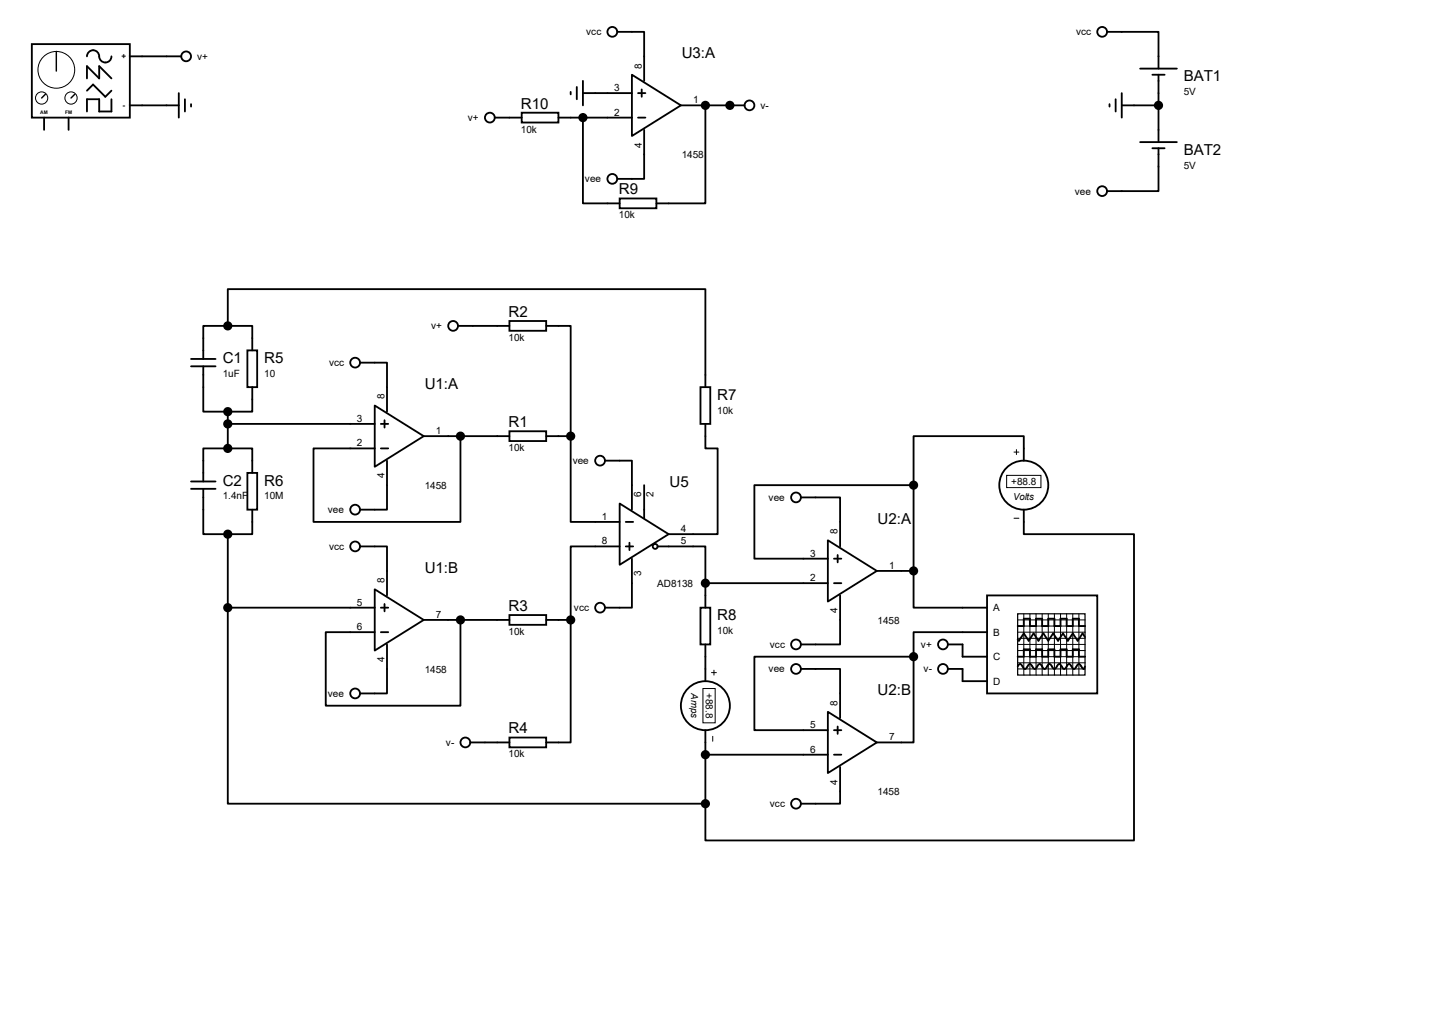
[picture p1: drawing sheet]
<svg xmlns="http://www.w3.org/2000/svg" width="297mm" height="210mm" viewBox="0 0 297 210" stroke-linecap="round" stroke-linejoin="round" font-family="sans-serif">
<g fill="none" stroke="#000" stroke-width=".38">
<path d="M6.6 9.1h20.3v15.3h-20.3zM18 11.7a1.27 1.27 0 0 1 1.3-1.3 1.27 1.27 0 0 1 1.3 1.3 1.27 1.27 0 0 0 1.2 1.3 1.27 1.27 0 0 0 1.3-1.3M18 16.3v-2.6l2.6 2.6v-2.6l2.5 2.6M18 18.8l1.3-1.3 2.5 2.6 1.3-1.3M26.9 11.7h10.7M37.1 19.3v5.1M118.4 19v.6M119.6 18v2.6M120.9 19.3h10.2M120.9 16.8v5M128 6.6h5.6v10.2M131.1 15.5l10.1 6.3-10.1 6.4z"/>
<path d="M132.3 19.3h1.6M133.1 18.5v1.6M229.6 6.6h10.7v7.6M232.7 19.3v5.1M236.5 14.2h7.6M239 15.5h2.6M240.3 15.5v14M9.1 24.4v2.5M14.2 24.4v2.5M23.1 20.6v2.5h-2.5v-2.5h-2.6v2.5M26.9 21.8h10.2M38.4 20.6v2.5"/>
<path d="M39.6 21.6v.5M102.6 24.4h5.6M108.2 23.4h7.6v2h-7.6zM115.8 24.4h15.3M120.9 24.4v17.8h7.6M132.3 24.4h1.6M133.6 26.9v10.2h-5.6M141.2 21.8h13.2M146.3 21.8v20.4h-10.2M230.1 21.6v.5M231.4 20.6v2.5M232.7 21.8h7.6"/>
<path d="M236.5 29.5h7.6M239 30.7h2.6M240.3 30.7v8.9h-10.7M128.5 41.1h7.6v2.1h-7.6zM39.6 74.4h5.1M39.6 75.9h5.1M42.2 75.9v9.4h5M47.2 67.6h5.1v5M47.2 67.6v-7.7h99.1v20.4M47.2 67.6h-5v6.8M51.3 72.6h2v7.7h-2zM74.7 75.2h5.6v10.1"/>
<path d="M95 67.6h10.7M105.7 66.5h7.6v2.1h-7.6zM113.3 67.6h5.1v22.8M39.6 99.8h5.1M47.2 93h5.1v5M47.2 93h-5v6.8M47.2 85.3v7.7M47.2 87.9h30.5M51.3 98h2v7.7h-2zM52.3 80.3v5h-5.1M77.7 84.1l10.2 6.3-10.2 6.4zM79 87.9h1.5"/>
<path d="M79 93h1.5M79.8 87.1v1.5M80.3 95.5v10.2h-5.6M87.9 90.4h17.8M95.5 90.4v17.8h-30.5v-15.2h12.7M105.7 89.4h7.6v2h-7.6zM113.3 90.4h5.1M118.4 90.4v17.8h10.1M125.5 95.5h5.6v10.2M145.3 80.3h2v7.6h-2zM146.3 87.9v5.1h2.5v17.7h-10.1M212.3 95.5v-5.1h-22.8v10.2"/>
<path d="M39.6 101.3h5.1M42.2 101.3v9.4h5M47.2 110.7v15.3M52.3 105.7v5h-5.1M74.7 113.3h5.6v10.1M128.5 104.4l10.2 6.3-10.2 6.4zM128.5 113.3h-10.1v15.2M129.8 108.2h1.5M129.8 113.3h1.5M130.6 112.5v1.5M131.1 115.8v10.2h-5.6M133.6 100.6v6.8"/>
<path d="M136.4 113.3h9.9v7.6M166.1 103.1h8.1v10.2M171.7 112l10.2 6.4-10.2 6.3zM173 115.8h1.5M173.7 115.1v1.5M181.9 118.4h7.6M189.5 118.4v7.6h15.2M189.5 100.6h-33v15.2h15.2M189.5 100.6v17.8M212.3 105.7v5h22.9v63.5h-88.9v-7.6M47.2 126v40.6h99.1M47.2 126h30.5"/>
<path d="M77.7 122.2l10.2 6.3-10.2 6.4zM79 126h1.5M79 131.1h1.5M79.8 125.2v1.5M80.3 133.6v10.2h-5.6M87.9 128.5h17.8M95.5 128.5v17.8h-27.9v-15.2h10.1M105.7 127.5h7.6v2h-7.6zM113.3 128.5h5.1M118.4 128.5v25.4h-5.1M145.3 126h2v7.6h-2zM146.3 120.9v5.1"/>
<path d="M146.3 133.6v7.6M146.3 120.9h25.4M166.1 138.7h8.1v10.1M173 120.9h1.5M174.2 123.4v10.2h-8.1M189.5 136.1v17.8h-7.6M189.5 136.1h-33v15.3h15.2M196.6 133.6h3v2.5h5.1M196.6 138.7h3v2.5h5.1M204.7 123.4h22.9v20.4h-22.9zM204.7 131.1h-15.2v5M211.1 138.2l.5-.5 1 1 1-1 1 1 1-1 1.1 1 1-1 1 1 1-1 1 1 1-1 1.1 1 1-1 1 1 .2-.5"/>
<path d="M211.1 129.8h1.2v-1.5h1.3v1.5h1.3v-1.5h1.3v1.5h1.2v-1.5h1.3v1.5h1.3v-1.5h1.2v1.5h1.3v-1.5h1.3v1.5h1.2M211.1 136.1h1.2v-1.5h1.3v1.5h1.3v-1.5h1.3v1.5h1.2v-1.5h1.3v1.5h1.3v-1.5h1.2v1.5h1.3v-1.5h1.3v1.5h1.2M225 132.1l-.5-.8-1 1.5-1-1.5-1 1.5-1-1.5-1 1.5-1.1-1.5-1 1.5-1-1.5-1 1.5-1-1.5-1 1.5-1.1-1.5-1 1.5-.2-.2M97.5 153.9h8.2M105.7 152.9h7.6v2h-7.6zM146.3 151.4v15.2M146.3 156.5h25.4M171.7 147.6l10.2 6.3-10.2 6.4zM173 156.5h1.5M173 151.4h1.5M173.7 150.6v1.5M174.2 159v7.6h-8.1"/>
<circle cx="38.6" cy="11.7" r="1.02"/>
<circle cx="127" cy="6.6" r="1.02"/>
<circle cx="228.6" cy="6.6" r="1.02"/>
<circle cx="101.6" cy="24.4" r="1.02"/>
<circle cx="127" cy="37.1" r="1.02"/>
<circle cx="155.4" cy="21.8" r="1.02"/>
<circle cx="228.6" cy="39.6" r="1.02"/>
<circle cx="73.7" cy="75.2" r="1.02"/>
<circle cx="94" cy="67.6" r="1.02"/>
<circle cx="124.5" cy="95.5" r="1.02"/>
<circle cx="73.7" cy="105.7" r="1.02"/>
<circle cx="73.7" cy="113.3" r="1.02"/>
<circle cx="135.9" cy="113.3" r=".51"/>
<circle cx="165.1" cy="103.1" r="1.02"/>
<circle cx="212.3" cy="100.6" r="5.1"/>
<circle cx="124.5" cy="126" r="1.02"/>
<circle cx="165.1" cy="133.6" r="1.02"/>
<circle cx="165.1" cy="138.7" r="1.02"/>
<circle cx="195.6" cy="133.6" r="1.02"/>
<circle cx="195.6" cy="138.7" r="1.02"/>
<circle cx="73.7" cy="143.8" r="1.02"/>
<circle cx="96.5" cy="153.9" r="1.02"/>
<circle cx="146.3" cy="146.3" r="5.1"/>
<circle cx="165.1" cy="166.6" r="1.02"/>
</g>
<circle cx="146.3" cy="21.8" r=".19" fill="#000"/>
<g fill="#000" stroke="#000" stroke-width=".38">
<circle cx="120.9" cy="24.4" r=".76"/>
<circle cx="146.3" cy="21.8" r=".76"/>
<circle cx="151.4" cy="21.8" r=".76"/>
<circle cx="240.3" cy="21.8" r=".76"/>
<circle cx="47.2" cy="67.6" r=".76"/>
<circle cx="47.2" cy="93" r=".76"/>
<circle cx="47.2" cy="85.3" r=".76"/>
<circle cx="47.2" cy="87.9" r=".76"/>
<circle cx="95.5" cy="90.4" r=".76"/>
<circle cx="118.4" cy="90.4" r=".76"/>
<circle cx="47.2" cy="110.7" r=".76"/>
<circle cx="189.5" cy="118.4" r=".76"/>
<circle cx="189.5" cy="100.6" r=".76"/>
<circle cx="47.2" cy="126" r=".76"/>
<circle cx="95.5" cy="128.5" r=".76"/>
<circle cx="118.4" cy="128.5" r=".76"/>
<circle cx="146.3" cy="120.9" r=".76"/>
<circle cx="189.5" cy="136.1" r=".76"/>
<circle cx="146.3" cy="156.5" r=".76"/>
<circle cx="146.3" cy="166.6" r=".76"/>
</g>
<g fill="none" stroke="#000" stroke-width=".21">
<path d="M208.8 98.6h7.1v2.5h-7.1zM210.3 93.7h1M210.8 93.2v1M210.3 107.4h1M147.6 139.4h1M148.1 138.9v1.1M211.1 131.1h14M211.1 128.5h14M211.1 129.8h14M211.1 132.3h14M211.1 134.9h14M211.1 136.1h14"/>
<path d="M211.1 137.4h14M211.1 138.7h14M211.1 133.6h14M212.3 127.3l.1 12.7M213.6 127.3l.1 12.7M214.9 127.3v12.7M216.2 127.3v12.7M217.4 127.3l.1 12.7M218.7 127.3v12.7M220 127.3v12.7M221.2 127.3l.1 12.7M222.5 127.3v12.7"/>
<path d="M223.8 127.3v12.7M145.8 142.7h2.5v7.2h-2.5zM147.8 152.7v1"/>
<circle cx="11.7" cy="14.5" r="3.8"/>
<circle cx="8.6" cy="20.3" r="1.27"/>
<circle cx="14.7" cy="20.3" r="1.27"/>
</g>
<path d="M9.4 19.6l-.8 .7M11.7 10.7v4M15.5 19.6l-.8 .7" fill="none" stroke="#000" stroke-width=".3"/>
<path d="M211.1 127.3h13.9v12.7h-13.9z" fill="none" stroke="#000" stroke-width=".25"/>
<g font-size="3.1">
<text x="141.4" y="12.1">U3:A</text>
<text x="245.5" y="16.9">BAT1</text>
<text x="108" y="22.5">R10</text>
<text x="245.5" y="32.1">BAT2</text>
<text x="128.4" y="40.3">R9</text>
<text x="105.5" y="65.7">R2</text>
<text x="46.2" y="75.3">C1</text>
<text x="54.8" y="75.3">R5</text>
<text x="88.1" y="80.7">U1:A</text>
<text x="148.8" y="82.9">R7</text>
<text x="105.5" y="88.6">R1</text>
<text x="46.2" y="100.7">C2</text>
<text x="54.8" y="100.7">R6</text>
<text x="138.9" y="101">U5</text>
<text x="182" y="108.6">U2:A</text>
<text x="88.1" y="118.7">U1:B</text>
<text x="105.5" y="126.6">R3</text>
<text x="148.8" y="128.6">R8</text>
<text x="182" y="144.1">U2:B</text>
<text x="105.5" y="152">R4</text>
</g>
<g font-size="2.1">
<text x="121.6" y="7.3">vcc</text>
<text x="223.2" y="7.3">vcc</text>
<text x="40.9" y="12.4">v+</text>
<text x="133.1" y="14.2" transform="rotate(-90 133.1 14.2)">8</text>
<text x="127.4" y="18.9">3</text>
<text x="127.4" y="24">2</text>
<text x="143.8" y="21.4">1</text>
<text x="157.7" y="22.6">v-</text>
<text x="245.5" y="19.8">5V</text>
<text x="97" y="25.1">v+</text>
<text x="108" y="27.5">10k</text>
<text x="133.1" y="30.6" transform="rotate(-90 133.1 30.6)">4</text>
<text x="141.4" y="32.9">1458</text>
<text x="245.5" y="35">5V</text>
<text x="121.3" y="37.8">vee</text>
<text x="222.9" y="40.3">vee</text>
<text x="128.4" y="45.3">10k</text>
<text x="89.4" y="68.3">v+</text>
<text x="105.5" y="70.7">10k</text>
<text x="68.2" y="75.9">vcc</text>
<text x="46.2" y="78.2">1uF</text>
<text x="54.8" y="78.2">10</text>
<text x="79.8" y="82.8" transform="rotate(-90 79.8 82.8)">8</text>
<text x="74" y="87.5">3</text>
<text x="148.8" y="85.8">10k</text>
<text x="74" y="92.5">2</text>
<text x="90.4" y="90">1</text>
<text x="105.5" y="93.5">10k</text>
<text x="79.8" y="99.2" transform="rotate(-90 79.8 99.2)">4</text>
<text x="88.1" y="101.4">1458</text>
<text x="118.8" y="96.2">vee</text>
<text x="209.7" y="100.5">+88.8</text>
<text x="46.2" y="103.5">1.4nF</text>
<text x="54.8" y="103.5">10M</text>
<text x="68" y="106.4">vee</text>
<text x="124.8" y="107.8">1</text>
<text x="133" y="103.1" transform="rotate(-90 133 103.1)">6</text>
<text x="135.5" y="103.1" transform="rotate(-90 135.5 103.1)">2</text>
<text x="159.4" y="103.8">vee</text>
<text x="124.8" y="112.9">8</text>
<text x="141.2" y="110.3">4</text>
<text x="141.2" y="112.9">5</text>
<text x="173.7" y="110.7" transform="rotate(-90 173.7 110.7)">8</text>
<text x="68.2" y="114">vcc</text>
<text x="133" y="119.5" transform="rotate(-90 133 119.5)">3</text>
<text x="168" y="115.4">3</text>
<text x="184.4" y="117.9">1</text>
<text x="74" y="125.6">5</text>
<text x="79.8" y="120.9" transform="rotate(-90 79.8 120.9)">8</text>
<text x="136.3" y="121.7">AD8138</text>
<text x="168" y="120.5">2</text>
<text x="74" y="130.6">6</text>
<text x="90.4" y="128.1">7</text>
<text x="105.5" y="131.6">10k</text>
<text x="119" y="126.7">vcc</text>
<text x="148.8" y="131.5">10k</text>
<text x="173.7" y="127.1" transform="rotate(-90 173.7 127.1)">4</text>
<text x="182" y="129.3">1458</text>
<text x="206" y="126.7">A</text>
<text x="206" y="131.8">B</text>
<text x="79.8" y="137.3" transform="rotate(-90 79.8 137.3)">4</text>
<text x="159.7" y="134.3">vcc</text>
<text x="191" y="134.3">v+</text>
<text x="206" y="136.9">C</text>
<text x="88.1" y="139.5">1458</text>
<text x="146.4" y="143.7" transform="rotate(90 146.4 143.7)">+88.8</text>
<text x="159.4" y="139.4">vee</text>
<text x="191.6" y="139.4">v-</text>
<text x="206" y="141.9">D</text>
<text x="68" y="144.5">vee</text>
<text x="173.7" y="146.3" transform="rotate(-90 173.7 146.3)">8</text>
<text x="92.5" y="154.6">v-</text>
<text x="168" y="151">5</text>
<text x="184.4" y="153.5">7</text>
<text x="105.5" y="157">10k</text>
<text x="168" y="156">6</text>
<text x="159.7" y="167.3">vcc</text>
<text x="173.7" y="162.7" transform="rotate(-90 173.7 162.7)">4</text>
<text x="182" y="164.9">1458</text>
</g>
<g font-size="2">
<text x="210.1" y="103.6">Volts</text>
<text x="143.3" y="143.8" transform="rotate(90 143.3 143.8)">Amps</text>
</g>
<g font-size="1.7">
<text x="25.2" y="12.3">+</text>
<text x="25.4" y="22.4">-</text>
</g>
<g font-size="1">
<text x="8.3" y="23.5">AM</text>
<text x="13.5" y="23.5">FM</text>
</g>
</svg>
